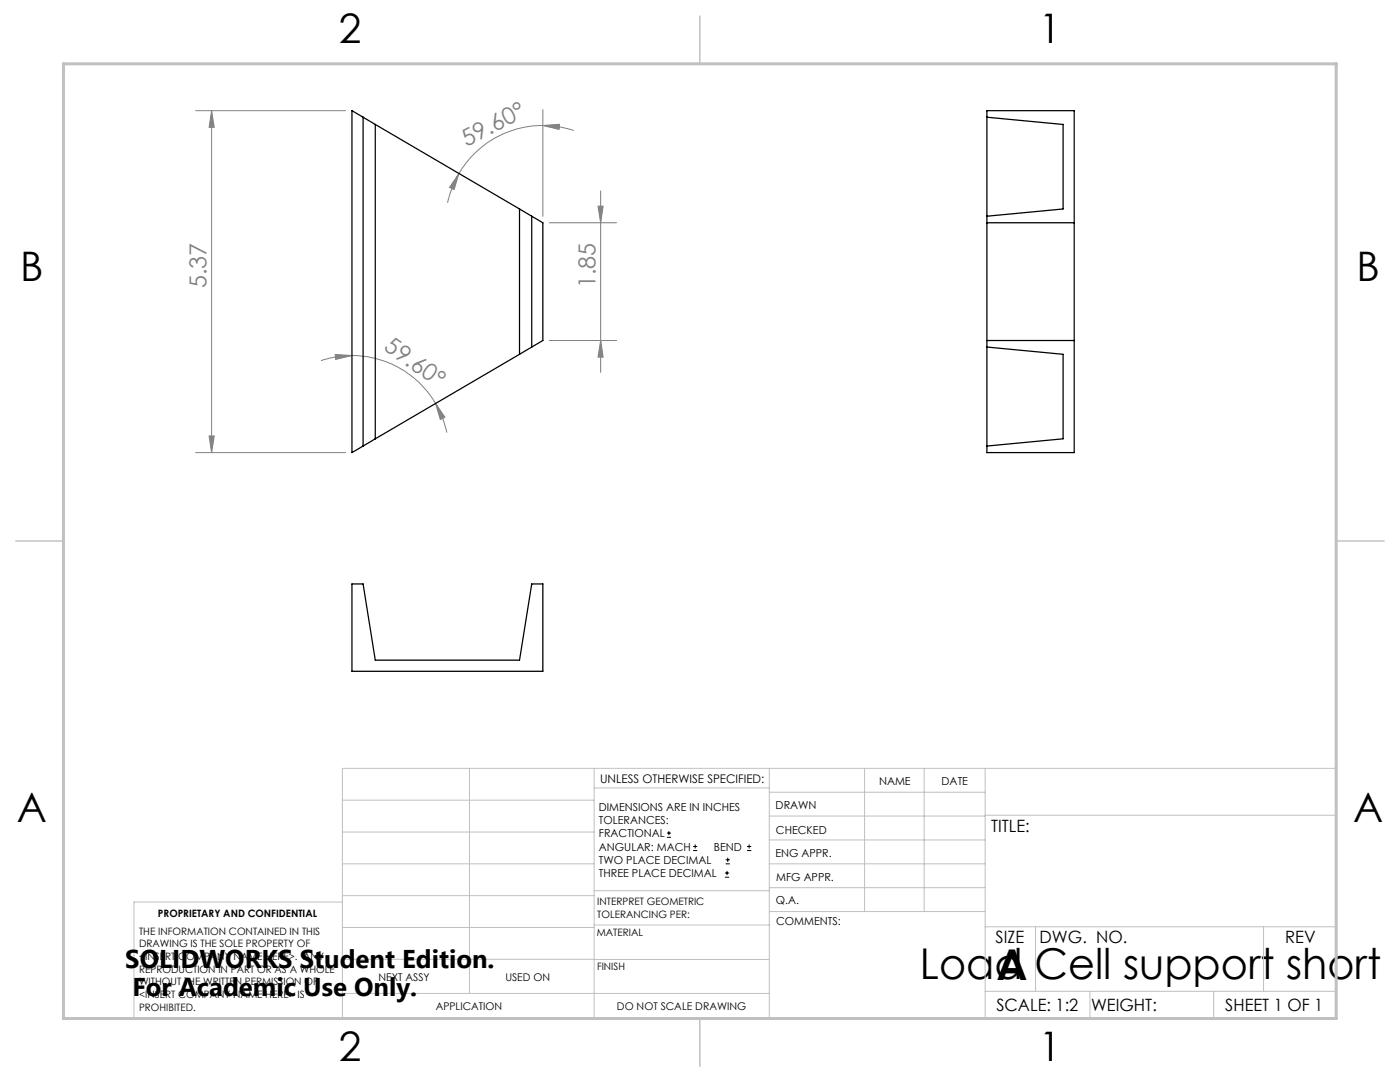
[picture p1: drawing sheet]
<svg xmlns="http://www.w3.org/2000/svg" width="279mm" height="216mm" viewBox="0 0 279 216" stroke-linecap="round" stroke-linejoin="round" font-family="sans-serif">
<g fill="none" stroke="#000" stroke-width=".2">
<path d="M133.1 167.1h.8M133.1 166.2h.8M133.5 165.8v.9M138.3 169.7h.8M138.3 168.9h.8M138.7 168.5v.8M144.7 175h.8M144.7 174.2h.8M144.8 172.4h.9M144.8 171.6h.9M145.1 173.8v.8M145.2 171.1v.9"/>
<path d="M149.1 169.7h.8M149.1 168.9h.8M149.5 168.5v.8"/>
</g>
<g fill="none" stroke="#808080" stroke-width=".2">
<path d="M39.1 22.1h29.9M42.2 22.1l.6 3.3h-1.1zM42.2 22.1v68.2M91.6 34.6l-1 3.2-.9-.4zM91.6 34.6a21.4 21.4 0 0 0-2.3 5.9M108.3 25l3.4-.2-.1 1zM108.3 25a19.2 19.2 0 0 0-16.7 9.6M108.3 25a19.5 19.5 0 0 1 6.2 1M108.3 21.9v21.3M119.9 38.1v36.2M109.6 44.5h13.4M119.3 41.1h1.1l-.5 3.4z"/>
<path d="M66.9 70.7l3.3 .2-3.2 .8zM70.2 70.9a19.5 19.5 0 0 1 16.7 9.6M70.2 70.9a18.3 18.3 0 0 0-6.1 1.1M109.6 67.9h13.4M119.9 67.9l.5 3.4h-1.1zM39.1 90.3h29.9M41.7 87h1.1l-.6 3.3zM86.9 80.5l1.9 2.8-.9 .4zM86.9 80.5a18.7 18.7 0 0 1 2.3 5.8"/>
</g>
<g fill="none" stroke="#c0c0c0" stroke-width=".2">
<path d="M68.3 159.7h50.3M93.7 153.3v44.9M118.6 153.3v49.9M118.6 157.2h34.9M153.5 153.3v49.9M153.5 158.1h43.1M172.5 153.3v28.6M184.4 153.3v28.6M196.6 153.3v49.9M68.3 180h-41.6v23.2h240v-49.9h-198.4v49.9M68.3 178.7h50.3M68.3 172.4h50.3"/>
<path d="M68.3 166h50.3M118.6 177.7h35M153.5 167.6h43.1M153.5 162.8h43.1M153.5 172.4h43.1M153.5 177.1h43.1M196.6 162.7h70.1M68.3 198.2h85.2M68.3 191.4l85.2 .1M68.3 185.1h50.3M118.6 184.6h35M153.6 181.9h43"/>
<path d="M196.6 197.8h70.1M196.6 184.9h70.1M206.7 184.9v12.9M217.5 197.8v5.4M242.2 197.8v5.4M252.2 184.9v12.9"/>
</g>
<path d="M139.7 3.2v9.5M3.1 107.9h9.6M266.7 107.9h9.5M139.7 203.2v9.6" fill="none" stroke="#c0c0c0" stroke-width=".3"/>
<path d="M12.7 12.7h254v190.5h-254z" fill="none" stroke="#c0c0c0" stroke-width=".6"/>
<g fill="#808080">
<path d="M86.9 80.5l1.9 2.8-.9 .4zM66.9 70.7l3.3 .2-3.2 .8z"/>
<path d="M108.3 25l3.4-.2-.1 1zM91.6 34.6l-1 3.2-.9-.4z"/>
<path d="M119.9 67.9l.5 3.4h-1.1zM119.3 41.1h1.1l-.5 3.4zM41.7 87h1.1l-.6 3.3zM42.2 22.1l.6 3.3h-1.1z"/>
</g>
<g fill="none" stroke="#000" stroke-width=".25">
<path d="M72.5 23.4v65.6M72.5 23.4l2.4 1.4M72.5 23.4l-2.3-1.3v68.2l2.3-1.3M74.9 24.8v62.8M74.9 24.8l28.8 16.9M197 22.1h17.4v68.2h-17.4zM197 23.4l15.2 1.4v16.9l-15.2 1.4M103.7 41.7l2.4 1.4M103.7 41.7v29M106.1 43.1l2.2 1.3v23.5l-2.2 1.4M106.1 43.1v26.2M197 44.4h17.4"/>
<path d="M103.7 70.7l-28.8 16.9M106.1 69.3l-2.4 1.4M197 67.9h17.4M197 69.3l15.2 1.4v16.9l-15.2 1.4M74.9 87.6l-2.4 1.4M70.2 116.5h2.3l2.4 15.2h28.8l2.4-15.2h2.2v17.4h-38.1z"/>
</g>
<g font-size="8.5">
<text x="183.6" y="195.4">Load Cell support short</text>
<text x="198.9" y="195.5">A</text>
</g>
<g font-size="8.1">
<text x="67.6" y="8.5">2</text>
<text x="207.3" y="8.5">1</text>
<text x="4" y="56.1">B</text>
<text x="270.7" y="56.1">B</text>
<text x="3.3" y="164.1">A</text>
<text x="270" y="164.1">A</text>
<text x="67.6" y="211.7">2</text>
<text x="207.3" y="211.7">1</text>
</g>
<g font-size="5.1">
<text x="25" y="193.2">SOLIDWORKS Student Edition.</text>
<text x="26.4" y="198.8">For Academic Use Only.</text>
</g>
<g font-size="4.7" fill="#808080">
<text x="93.1" y="29.3" transform="rotate(-27 93.1 29.3)">59.60°</text>
<text x="41.2" y="57.6" transform="rotate(-90 41.2 57.6)">5.37</text>
<text x="118.9" y="57.6" transform="rotate(-90 118.9 57.6)">1.85</text>
<text x="76.4" y="69.7" transform="rotate(35 76.4 69.7)">59.60°</text>
</g>
<g font-size="3.4">
<text x="197.8" y="166">TITLE:</text>
<text x="198.7" y="188.1">SIZE</text>
<text x="207.5" y="188.1">DWG. NO.</text>
<text x="256.5" y="188.2">REV</text>
<text x="198.8" y="201.7">SCALE: 1:2</text>
<text x="217.7" y="201.8">WEIGHT:</text>
<text x="244.5" y="201.7">SHEET 1 OF 1</text>
</g>
<text font-size="2.4" x="119.8" y="156.2">UNLESS OTHERWISE SPECIFIED:</text>
<g font-size="2.2">
<text x="119.5" y="161.8">DIMENSIONS ARE IN INCHES</text>
<text x="154.8" y="161.4">DRAWN</text>
<text x="175.4" y="156.6">NAME</text>
<text x="187.9" y="156.7">DATE</text>
<text x="119.5" y="164.4">TOLERANCES:</text>
<text x="119.5" y="167.1">FRACTIONAL</text>
<text x="154.9" y="166.3">CHECKED</text>
<text x="119.5" y="169.7">ANGULAR: MACH</text>
<text x="119.5" y="172.4">TWO PLACE DECIMAL</text>
<text x="142.5" y="169.7">BEND</text>
<text x="154.8" y="171">ENG APPR.</text>
<text x="119.5" y="175">THREE PLACE DECIMAL</text>
<text x="154.9" y="175.7">MFG APPR.</text>
<text x="154.9" y="180.4">Q.A.</text>
<text x="154.9" y="184.6">COMMENTS:</text>
</g>
<g font-size="2.1">
<text x="75.5" y="195.7">NEXT ASSY</text>
<text x="100.9" y="195.7">USED ON</text>
<text x="86.9" y="201.5">APPLICATION</text>
<text x="123.1" y="201.6">DO NOT SCALE DRAWING</text>
</g>
<g font-size="2">
<text x="31.5" y="182.9">PROPRIETARY AND CONFIDENTIAL</text>
<text x="119.2" y="180.6">INTERPRET GEOMETRIC</text>
<text x="119.2" y="183.1">TOLERANCING PER:</text>
<text x="27.8" y="186.5">THE INFORMATION CONTAINED IN THIS</text>
<text x="27.8" y="189">DRAWING IS THE SOLE PROPERTY OF</text>
<text x="27.8" y="191.6">&lt;INSERT COMPANY NAME HERE&gt;. ANY</text>
<text x="119.1" y="186.7">MATERIAL</text>
<text x="27.8" y="194.1">REPRODUCTION IN PART OR AS A WHOLE</text>
<text x="27.8" y="196.6">WITHOUT THE WRITTEN PERMISSION OF</text>
<text x="119.1" y="193.5">FINISH</text>
<text x="27.8" y="199.1">&lt;INSERT COMPANY NAME HERE&gt; IS</text>
<text x="27.8" y="201.7">PROHIBITED.</text>
</g>
</svg>
